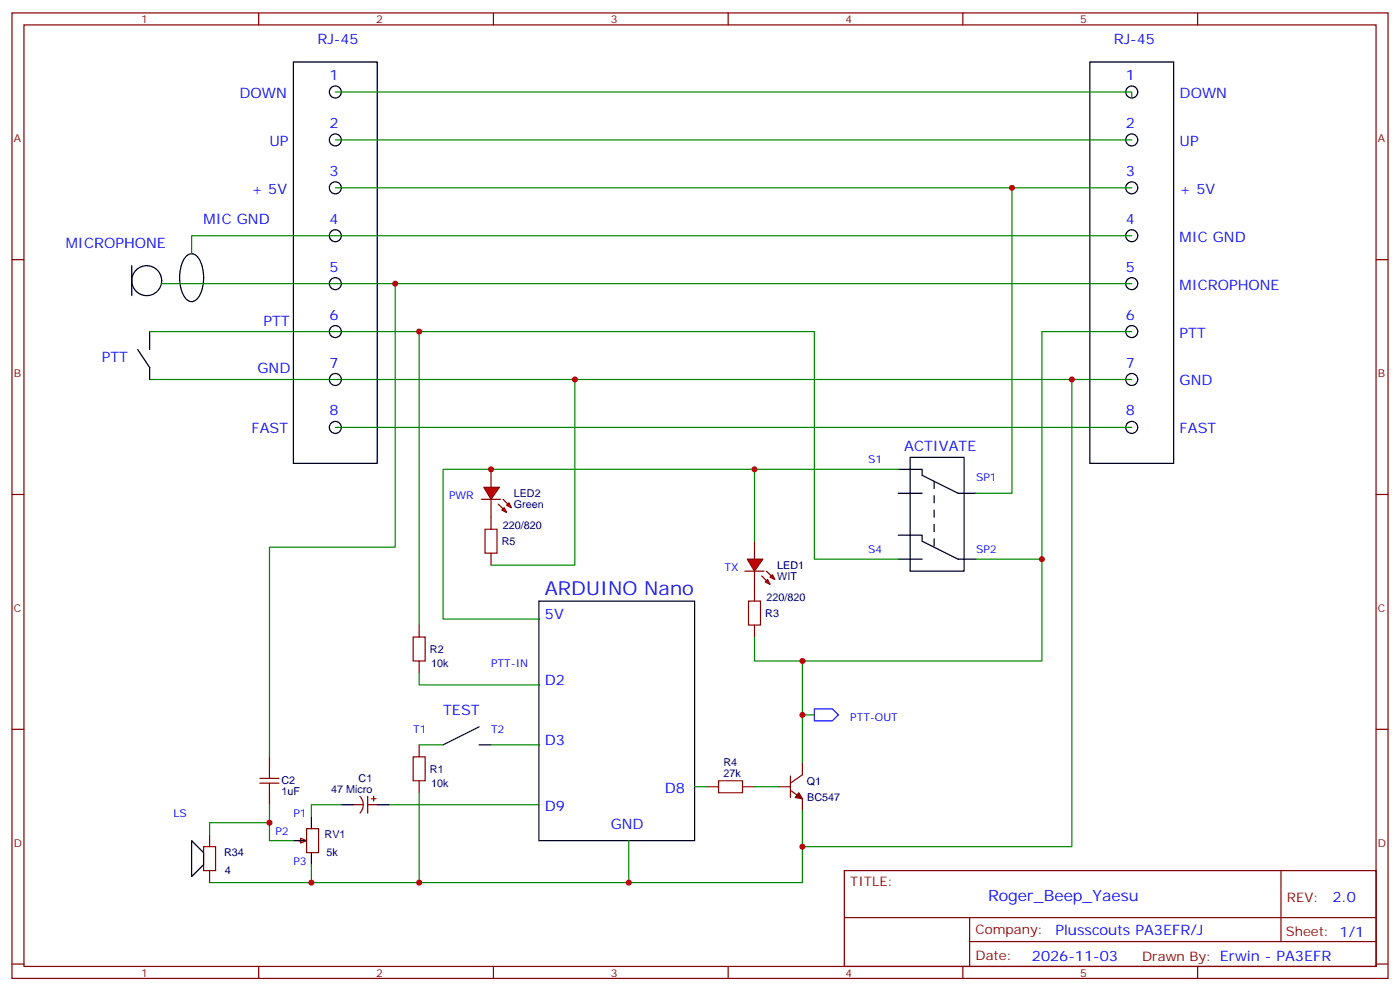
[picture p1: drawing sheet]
<svg xmlns="http://www.w3.org/2000/svg" width="412mm" height="292mm" viewBox="0 0 412 292" stroke-linecap="round" stroke-linejoin="round" font-family="sans-serif">
<g fill="none" stroke="#870000" stroke-width=".35">
<path d="M3.5 3.8h405.4v284.3h-405.4zM7.1 7.3h398.2v277.3h-398.2zM76.2 3.8v3.5M145.3 3.8v3.5M214.5 3.8v3.5M283.6 3.8v3.5M352.8 3.8v3.5M3.5 76.5h3.6M405.3 76.5h3.6M3.5 145.6h3.6M405.3 145.6h3.6M222.2 173.5v3.5"/>
<path d="M222.2 184.1v3.5M3.5 214.8h3.6M123.5 219.4v3.5M405.3 214.8h3.6M123.5 229.9v3.6M248.7 256.4h156.6v28.2h-156.6zM377.3 256.4v20.9M248.7 270.2h156.5M285.6 277.3h119.6M285.6 270.2v14.2M3.5 283.9h3.6M76.2 284.6v3.5"/>
<path d="M145.3 284.6v3.5M214.5 284.6v3.5M283.6 284.6v3.5M352.8 284.6v3.5M405.3 283.9h3.6"/>
</g>
<g fill="none" stroke="#000" stroke-width=".35">
<path d="M86.4 18.3h24.7v118.2h-24.7zM321 18.3h24.7v118.2h-24.7zM38.8 78.2v8.9M54.8 75.5a2.18 2.18 0 0 1 3.7 .6 11.6 11.6 0 0 1-.4 11.9 2.18 2.18 0 0 1-3.7-.5 11.6 11.6 0 0 1 .4-12zM44.1 97.6v5.3M40.6 102.9l3.5 5.3M158.7 177h45.9v70.6h-45.9z"/>
<circle cx="98.8" cy="27.1" r="1.76"/>
<circle cx="333.4" cy="27.1" r="1.76"/>
<circle cx="98.8" cy="55.3" r="1.76"/>
<circle cx="98.8" cy="41.2" r="1.76"/>
<circle cx="333.4" cy="41.2" r="1.76"/>
<circle cx="333.4" cy="55.3" r="1.76"/>
<circle cx="98.8" cy="69.4" r="1.76"/>
<circle cx="333.4" cy="69.4" r="1.76"/>
<circle cx="43.2" cy="82.7" r="4.4"/>
<circle cx="98.8" cy="83.5" r="1.76"/>
<circle cx="98.8" cy="97.6" r="1.76"/>
<circle cx="333.4" cy="83.5" r="1.76"/>
<circle cx="333.4" cy="97.6" r="1.76"/>
<circle cx="98.8" cy="111.8" r="1.76"/>
<circle cx="333.4" cy="111.8" r="1.76"/>
<circle cx="98.8" cy="125.9" r="1.76"/>
<circle cx="333.4" cy="125.9" r="1.76"/>
</g>
<path d="M220.5 177h3.5v7.1h-3.5zM121.7 222.9h3.5v7h-3.5z" fill="none" stroke="#a10000" stroke-width=".35"/>
<path d="M98.8 27.1h234.6v1.8M98.8 41.2h234.6M98.8 55.3h234.6M333.4 69.4h-277v5.3M47.6 83.5h285.8M44.1 111.8h289.3M98.8 125.9h234.6" fill="none" stroke="#008700" stroke-width=".35"/>
<g fill="#f00" stroke="#870000" stroke-width=".35">
<path d="M220.1 164.7h4.6l-2.5 3.5z"/>
<path d="M219.4 168.2h5.7z"/>
</g>
<g fill="#870000" stroke="#870000" stroke-width=".35">
<path d="M225.8 168.2l1.4 1.4z"/>
<path d="M224.4 169.6l1.4 1.4z"/>
</g>
<g fill="#f00" stroke="#870000" stroke-width=".35">
<path d="M226.8 170l.7-.7 .7 1.4z"/>
<path d="M225.4 171.4l.7-.7 .7 1.4z"/>
</g>
<path d="M222.2 159.4v5.3M222.2 168.2v5.3M123.5 184.1v3.5M123.5 194.7v3.5M208.1 231.7h3.6M218.7 231.7h3.5M229.3 231.7h3.5M232.8 232.8l3.6 2.4v3.6M232.8 228.5v6.4M236.4 224.6v3.6l-3.6 2.4" fill="none" stroke="#870000" stroke-width=".35"/>
<path d="M121.7 187.6h3.5v7.1h-3.5zM211.7 229.9h7v3.6h-7z" fill="none" stroke="#a10000" stroke-width=".35"/>
<path d="M235.3 233.5l1.1 1.7-2.2-.3z" fill="#870000" stroke="#870000" stroke-width=".35"/>
<g fill="none" stroke="#008700" stroke-width=".35">
<path d="M298.1 55.3v90h-10.6M44.1 97.6h79.4v86.5M123.5 97.6h116.4v67.1h24.7M333.4 97.6h-26.5v67.1h-19.4M264.6 138.2h-134.1v44.1h28.2M306.9 164.7v30h-70.5v29.9M123.5 198.2v3.5h35.2M123.5 219.4h7M144.6 219.4h14.1M123.5 233.5v26.4h61.7v-12.3M204.6 231.7h3.5M222.2 231.7h7.1"/>
<path d="M236.4 238.8v21.1h-51.2"/>
</g>
<path d="M44.1 108.2v3.6M264.6 138.2h7v1.8l10.6 5.3h5.3M268.1 134.7h15.9v33.5h-15.9zM264.6 157.6h7v1.8l10.6 5.3h5.3M264.6 145.3h7M264.6 164.7h7M141.1 214.1l-10.6 5.3M141.1 219.4h3.5" fill="none" stroke="#000" stroke-width=".35"/>
<path d="M275.2 141.7v19.4" fill="none" stroke="#000" stroke-width=".35" stroke-dasharray="2.1 2.1"/>
<path d="M88.5 246.9l1.8 .7-1.8 .7z" fill="#f0f0f0" stroke="#870000" stroke-width=".35"/>
<g fill="none" stroke="#870000" stroke-width=".35">
<path d="M144.6 152.3v3.6M144.6 162.9v3.5M79.4 222.9v3.5M79.4 233.5v3.5M104.1 237h2.8M106 234.5a3.5 3.5 0 0 1 0 4.9M108.3 234.5v5M108.3 237h2.8M109.4 235.2h1.4M110.1 234.5v1.4M61.7 245.8v3.5M61.7 256.4v3.5"/>
<path d="M87.8 247.6h1.8M90.3 244.1h3.5v7h-3.5z"/>
</g>
<path d="M100.5 237h3.6M111.1 237h3.6M56.4 247.6l3.6 3.5v3.5l-3.6 3.6zM86.4 247.6h3.6M91.7 240.5v3.6M91.7 251.1v3.5" fill="none" stroke="#000" stroke-width=".35"/>
<path d="M116.4 83.5v77.6h-37v61.8M222.2 138.2v21.2M222.2 187.6v7.1h14.2M79.4 237v10.6h7M100.5 237h-8.8v3.5M114.7 237h44M61.7 259.9h30M79.4 242.3h-17.7v3.5M91.7 254.6v5.3h31.8" fill="none" stroke="#008700" stroke-width=".35"/>
<path d="M142.9 155.9h3.5v7h-3.5zM76.6 230.6h5.6M76.6 229.2h5.6M79.4 226.4v2.8M79.4 230.6v2.9M60 249.3h3.5v7.1h-3.5z" fill="none" stroke="#a10000" stroke-width=".35"/>
<g fill="#f00" stroke="#870000" stroke-width=".35">
<path d="M142.5 143.5h4.6l-2.5 3.5z"/>
<path d="M141.8 147h5.7z"/>
</g>
<g fill="#870000" stroke="#870000" stroke-width=".35">
<path d="M148.2 147l1.4 1.4z"/>
<path d="M146.8 148.4l1.4 1.5z"/>
</g>
<g fill="#f00" stroke="#870000" stroke-width=".35">
<path d="M149.2 148.8l.7-.7 .7 1.4z"/>
<path d="M148.5 149.5l.7 1.4-1.4-.7z"/>
</g>
<path d="M144.6 138.2v5.3M144.6 147v5.3" fill="none" stroke="#870000" stroke-width=".35"/>
<path d="M169.3 111.8v54.6h-24.7M315.7 111.8v137.5h-79.3M236.4 210.5h3.5" fill="none" stroke="#008700" stroke-width=".35"/>
<path d="M239.9 208.8h5.3l1.7 1.7-1.7 1.8h-5.3z" fill="none" stroke="#00f" stroke-width=".35"/>
<g fill="#c00">
<circle cx="185.2" cy="259.9" r=".88"/>
<circle cx="123.5" cy="97.6" r=".88"/>
<circle cx="306.9" cy="164.7" r=".88"/>
<circle cx="123.5" cy="259.9" r=".88"/>
<circle cx="116.4" cy="83.5" r=".88"/>
<circle cx="91.7" cy="259.9" r=".88"/>
<circle cx="79.4" cy="242.3" r=".88"/>
<circle cx="298.1" cy="55.3" r=".88"/>
<circle cx="222.3" cy="138.2" r=".88"/>
<circle cx="236.4" cy="194.7" r=".88"/>
<circle cx="144.6" cy="138.2" r=".88"/>
<circle cx="315.7" cy="111.8" r=".88"/>
<circle cx="236.4" cy="249.3" r=".88"/>
<circle cx="169.3" cy="111.8" r=".88"/>
<circle cx="236.4" cy="210.5" r=".88"/>
</g>
<text font-size="5.6" fill="#00f" x="160.5" y="175.3">ARDUINO Nano</text>
<text font-size="4.6" fill="#00f" x="291" y="265.2">Roger_Beep_Yaesu</text>
<g font-size="4.2" fill="#00f">
<text x="93.5" y="13">RJ-45</text>
<text x="328.1" y="13">RJ-45</text>
<text x="97" y="23.6">1</text>
<text x="331.6" y="23.6">1</text>
<text x="70.6" y="28.9">DOWN</text>
<text x="347.5" y="28.9">DOWN</text>
<text x="97" y="37.7">2</text>
<text x="331.6" y="37.7">2</text>
<text x="79.4" y="43">UP</text>
<text x="347.5" y="43">UP</text>
<text x="97" y="51.8">3</text>
<text x="331.6" y="51.8">3</text>
<text x="74.1" y="57.1">+ 5V</text>
<text x="347.5" y="57.1">+ 5V</text>
<text x="60" y="65.9">MIC GND</text>
<text x="97" y="65.9">4</text>
<text x="331.6" y="65.9">4</text>
<text x="347.5" y="71.2">MIC GND</text>
<text x="19.4" y="73">MICROPHONE</text>
<text x="97" y="80">5</text>
<text x="331.6" y="80">5</text>
<text x="347.5" y="85.3">MICROPHONE</text>
<text x="77.6" y="95.9">PTT</text>
<text x="97" y="94.1">6</text>
<text x="331.6" y="94.1">6</text>
<text x="347.5" y="99.4">PTT</text>
<text x="30" y="106.5">PTT</text>
<text x="75.8" y="110">GND</text>
<text x="97" y="108.2">7</text>
<text x="331.6" y="108.2">7</text>
<text x="347.5" y="113.5">GND</text>
<text x="97" y="122.3">8</text>
<text x="331.6" y="122.3">8</text>
<text x="74.1" y="127.6">FAST</text>
<text x="347.5" y="127.6">FAST</text>
<text x="266.3" y="132.9">ACTIVATE</text>
<text x="160.5" y="182.3">5V</text>
<text x="160.5" y="201.7">D2</text>
<text x="130.5" y="210.5">TEST</text>
<text x="160.5" y="219.4">D3</text>
<text x="195.8" y="233.5">D8</text>
<text x="160.5" y="238.8">D9</text>
<text x="179.9" y="244.1">GND</text>
<text x="392.5" y="265.7">2.0</text>
<text x="310.9" y="275.2">Plusscouts PA3EFR/J</text>
<text x="304" y="283">2026-11-03</text>
</g>
<g font-size="3.9" fill="#800">
<text x="250.5" y="261">TITLE:</text>
<text x="379.1" y="265.7">REV:</text>
<text x="287.4" y="275.2">Company:</text>
<text x="378.7" y="275.8">Sheet: 1/1</text>
<text x="287.4" y="282.9">Date:</text>
<text x="336.4" y="282.9">Drawn By: Erwin - PA3EFR</text>
</g>
<g font-size="3.2" fill="#800">
<text x="41.6" y="6.8">1</text>
<text x="110.8" y="6.8">2</text>
<text x="179.9" y="6.8">3</text>
<text x="249.1" y="6.8">4</text>
<text x="318.2" y="6.8">5</text>
<text x="4.1" y="41.9">A</text>
<text x="405.9" y="41.9">A</text>
<text x="4.1" y="111.1">B</text>
<text x="405.9" y="111.1">B</text>
<text x="4.1" y="180.2">C</text>
<text x="405.9" y="180.2">C</text>
<text x="4.1" y="249.3">D</text>
<text x="405.9" y="249.3">D</text>
<text x="41.6" y="287.6">1</text>
<text x="110.8" y="287.6">2</text>
<text x="179.9" y="287.6">3</text>
<text x="249.1" y="287.6">4</text>
<text x="318.2" y="287.6">5</text>
</g>
<g font-size="3.2" fill="#00f">
<text x="255.8" y="136.5">S1</text>
<text x="287.5" y="141.7">SP1</text>
<text x="132.3" y="147">PWR</text>
<text x="255.8" y="162.9">S4</text>
<text x="287.5" y="162.9">SP2</text>
<text x="213.4" y="168.2">TX</text>
<text x="144.6" y="196.4">PTT-IN</text>
<text x="121.7" y="215.8">T1</text>
<text x="144.6" y="215.8">T2</text>
<text x="250.5" y="212.3">PTT-OUT</text>
<text x="51.2" y="240.5">LS</text>
<text x="81.1" y="245.8">P2</text>
<text x="86.4" y="240.5">P1</text>
<text x="86.4" y="254.6">P3</text>
</g>
<g font-size="3.2" fill="#000080">
<text x="151.3" y="149.5">Green</text>
<text x="151.3" y="146.3">LED2</text>
<text x="148.2" y="155.9">220/820</text>
<text x="147.8" y="160.6">R5</text>
<text x="229" y="167.5">LED1</text>
<text x="229" y="170.7">WIT</text>
<text x="225.8" y="177">220/820</text>
<text x="225.4" y="181.7">R3</text>
<text x="126.7" y="192.3">R2</text>
<text x="127" y="196.4">10k</text>
<text x="126.7" y="227.6">R1</text>
<text x="213.1" y="225.7">R4</text>
<text x="82.9" y="231">C2</text>
<text x="97.5" y="233.5">47 Micro</text>
<text x="105.6" y="230.3">C1</text>
<text x="127" y="231.7">10k</text>
<text x="213.1" y="228.9">27k</text>
<text x="237.7" y="231.1">Q1</text>
<text x="82.9" y="234.2">1uF</text>
<text x="237.8" y="235.9">BC547</text>
<text x="95.6" y="246.9">RV1</text>
<text x="66" y="252.2">R34</text>
<text x="66.3" y="257.5">4</text>
<text x="96.2" y="252.2">5k</text>
</g>
</svg>
